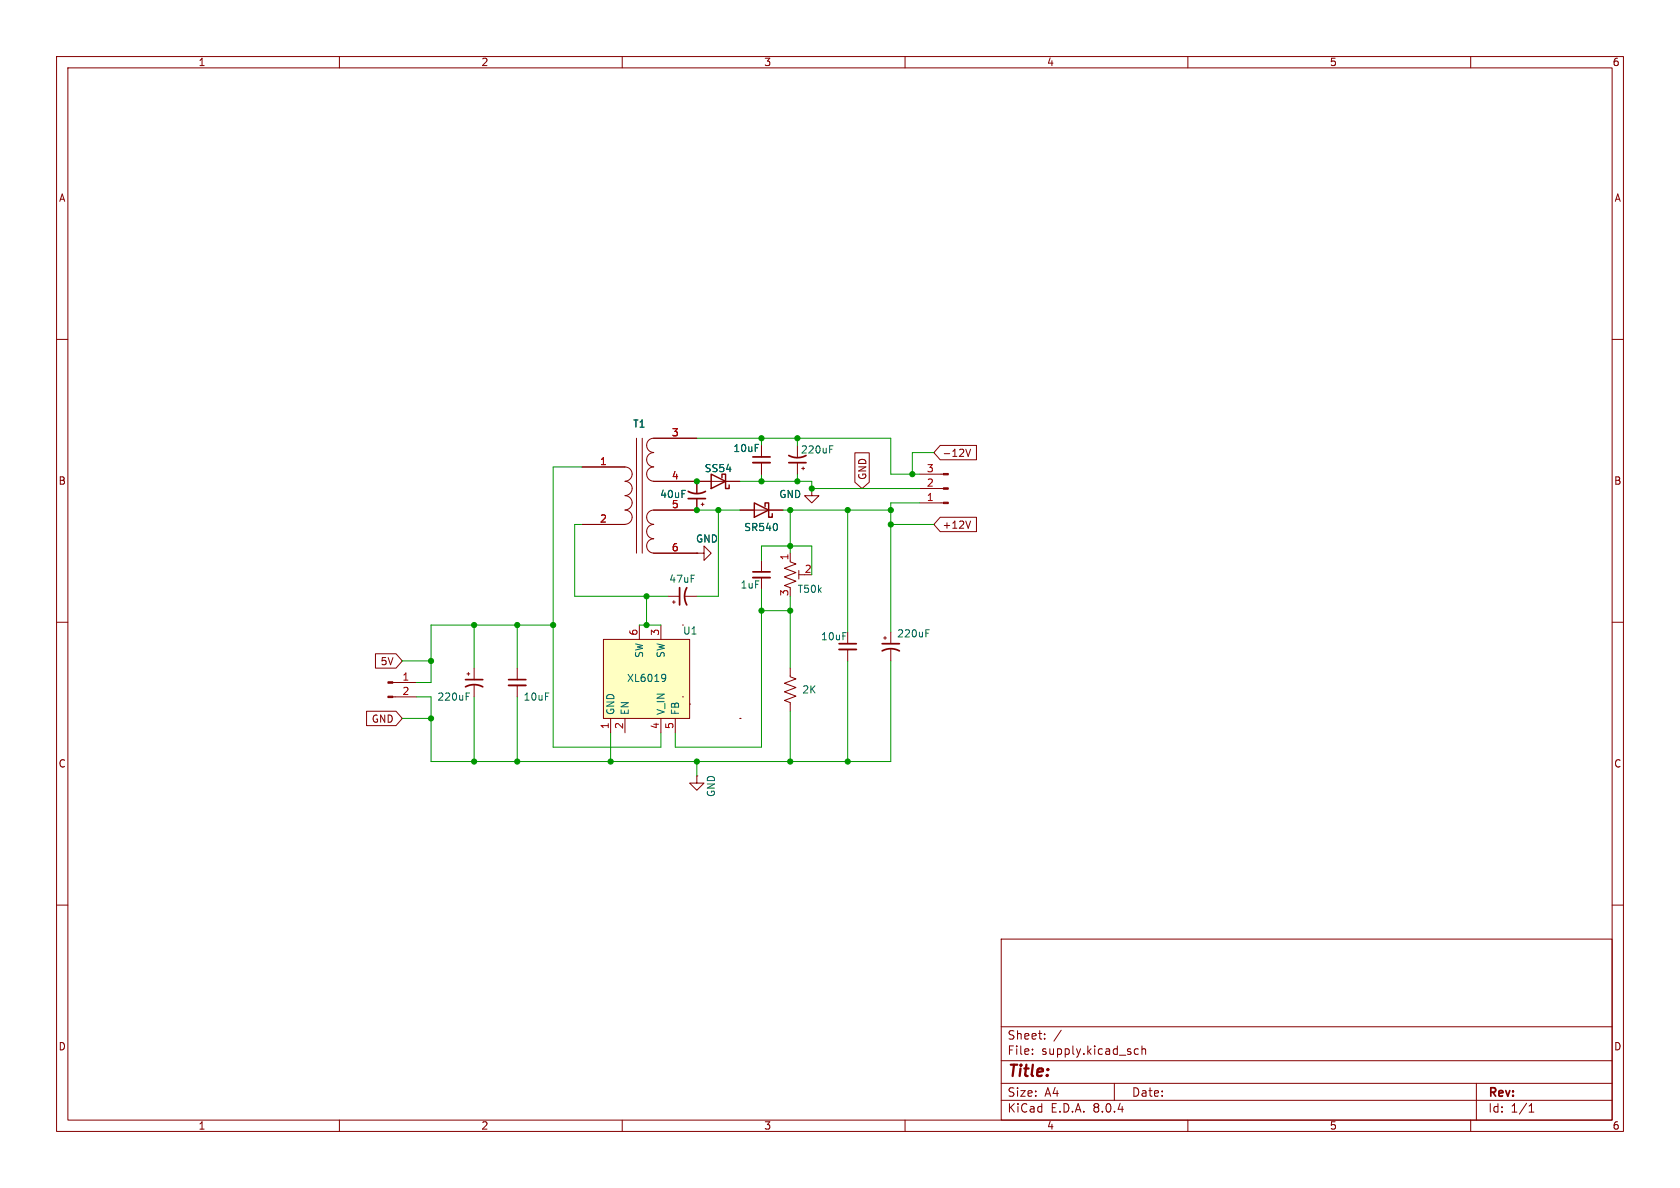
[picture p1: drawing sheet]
<svg xmlns="http://www.w3.org/2000/svg" width="297mm" height="210mm" viewBox="0 0 297 210" stroke-linecap="round" stroke-linejoin="round" font-family="sans-serif">
<g fill="none" stroke="#840000" stroke-width=".18">
<path d="M10 10h277v190h-277zM12 12h273v186h-273zM60 10v2M110 10v2M160 10v2M210 10v2M260 10v2M10 60h2M285 60h2M143.5 86.4v1.2h1.3l-1.3 1.3-1.3-1.3h1.3M143.5 86.4h.1M162.6 83.8h4.2"/>
<path d="M162.6 86.4h4.2M162.6 88.9h4.2M10 110h2M91.4 118.1v2M139.7 118.1v1.5l1 .4-2 .8 2 .7-2 .8 2 .8-2 .7 1 .4v1.5M149.9 111.8v2M149.9 114.8v2M156.2 112.8h.5M156.5 112.5v.5M157.5 111.8v2M157.5 114.8v2M285 110h2"/>
<path d="M91.4 121.2v2M10 160h2M285 160h2M177 166h108v32h-108zM60 198v2M110 198v2M160 198v2M177 194.5h108M177 191.5h108M177 187.5h108M177 181.5h108M182.5 186.3v.1"/>
<path d="M182.5 185.5v.1M184.7 183.6v.1M184.7 182.8v.1M187.6 182.1l-1.3 2M197 191.5v3M200.5 186.1l.3 .3 .4-.1M201.2 185.5l-.4-.1-.3 .3M201.9 185.5l.2-.1 .4 .1v.9M201.9 184.9v1.5M210 198v2M260 198v2M261 191.5v6.5"/>
<path d="M270.3 196.6h.9M270.3 195.5l.4-.4v1.5"/>
</g>
<g fill="#840000" stroke="#840000" stroke-width=".18">
<path d="M166.8 83.7h.8v.2h-.8z"/>
<path d="M166.8 86.2h.8v.3h-.8z"/>
<path d="M166.8 88.8h.8v.2h-.8z"/>
</g>
<path d="M148.3 114.8h3.1M89.9 121.2h3.1" fill="none" stroke="#840000" stroke-width=".33"/>
<path d="M148.3 113.8h3.1M156 115.1a3.2 3.2 0 0 1 3 0M156 113.8h3M89.9 120.1h3.1" fill="none" stroke="#840000" stroke-width=".3"/>
<path d="M163.7 111.9h.4M163.7 111.3h.6" fill="none" stroke="#006464" stroke-width=".18"/>
<path d="M106.7 113h15.2v14h-15.2z" fill="#ffffc2"/>
<g fill="none" stroke="#840000" stroke-width=".18">
<path d="M112.5 77.5v20.3M113.5 77.5v20.3M123.2 77.5h-7.6a1.27 1.27 0 0 0-1.3 1.2 1.27 1.27 0 0 0 1.3 1.3 1.26 1.26 0 0 0-1.3 1.3 1.26 1.26 0 0 0 1.3 1.2M134.6 78.7v2.1M166.2 78.7h6.4v2.6h-6.4l-1.1-1.3zM170.7 79.4l.5 1.3 .4-1.3M102.9 82.6h7.6a1.27 1.27 0 0 1 1.3 1.2 1.27 1.27 0 0 1-1.3 1.3 1.26 1.26 0 0 1 1.3 1.2 1.26 1.26 0 0 1-1.3 1.3M102.9 92.7h7.6M110.5 87.6a1.27 1.27 0 0 1 1.3 1.3 1.27 1.27 0 0 1-1.3 1.3 1.26 1.26 0 0 1 1.3 1.2 1.26 1.26 0 0 1-1.3 1.3M115.6 92.7a1.27 1.27 0 0 0-1.3 1.3 1.27 1.27 0 0 0 1.3 1.3 1.26 1.26 0 0 0-1.3 1.2 1.26 1.26 0 0 0 1.3 1.3M115.6 82.6a1.26 1.26 0 0 0-1.3 1.2 1.26 1.26 0 0 0 1.3 1.3h15.2M115.6 97.8h7.6"/>
<path d="M123.2 97.8h1.3v-1.3l1.2 1.3-1.2 1.3v-1.3M123.2 97.8h.1M123.2 88.1v2.1h-7.6a1.26 1.26 0 0 0-1.3 1.2 1.26 1.26 0 0 0 1.3 1.3M123.2 85.1v2M124 89.2h.5M124.2 88.9v.5M130.8 90.2h7.6M134.6 81.8v2M134.6 99.1v2M139.7 99.3l1 .4-2 .8 2 .7-2 .8 2 .7-2 .8 1 .4v.2M139.7 97.8v1.3M141 81.8v2"/>
<path d="M141.7 82.8h.5M142 82.6v.5M143.5 86.4h.1M151.1 80h2.6v5.2l-1.3 1.2-1.3-1.2zM166.2 91.4h6.4v2.6h-6.4l-1.1-1.3zM171.6 92.1l-.4 1.3M66.4 115.6h3.6l1.1 1.2-1.1 1.3h-3.6zM82.5 119.1h.6M82.8 118.9v.5M83.8 118.1v2M106.7 113h15.2v14h-15.2zM113 110.5v2.5"/>
<path d="M116.8 110.5v2.5M118.1 105.4h2M118.9 106.4h.5M119.1 106.2v.5M121.2 105.4h2M134.6 102.1v2M141.2 100.8v1.6M141.2 101.6h1M64.8 125.7h5.2l1.1 1.3-1.1 1.3h-5.2zM69.4 123.2h4.3M69.4 120.7h4.3M83.8 121.2v2"/>
<path d="M107.9 127v2.5M110.5 127v2.5M116.8 127v2.5M119.4 127v2.5M120.6 123.2h.1M121.9 124.5h.1M123.2 137.2v1.2h1.3l-1.3 1.3-1.3-1.3h1.3M123.2 137.2h.1M130.8 127h.1"/>
</g>
<path d="M146.7 79.4h.4M146.7 78.8h.6M137.4 92.8v.8M117.2 119.2l.4 .1a.84 .84 0 0 1-.3 1.2M117.7 119.7l-.1 .2-.4 .1M82.4 123.1h.4M82.4 122.5h.6" fill="none" stroke="#006464" stroke-width=".18"/>
<path d="M121.7 86.9a3.2 3.2 0 0 0 3 0M121.7 88.1h3M133.1 80.8h3M139.4 80.5a3.2 3.2 0 0 0 3.1 0M139.4 81.8h3.1M120.1 103.9v3M121.4 103.9a3.2 3.2 0 0 0 0 3M133.1 101.1h3M82.3 121.4a3.2 3.2 0 0 1 3 0M82.3 120.1h3" fill="none" stroke="#840000" stroke-width=".3"/>
<path d="M133.1 81.8h3M133.1 102.1h3" fill="none" stroke="#840000" stroke-width=".33"/>
<path d="M125.7 83.8l2.6 1.3-2.6 1.3zM127.6 84.5v-.7h.7v2.6h.6v-.7M133.3 88.9l2.6 1.3-2.6 1.2zM135.3 89.5v-.6h.6v2.5h.6v-.6" fill="none" stroke="#840000" stroke-width=".25"/>
<g fill="#840000" stroke="#840000" stroke-width=".18">
<path d="M68.6 123.1h.8v.2h-.8z"/>
<path d="M68.6 120.5h.8v.3h-.8z"/>
</g>
<g fill="none" stroke="#009600" stroke-width=".18">
<path d="M123.2 77.5h34.3v6.3h5.1M134.6 77.5v1.2M141 77.5v1.2M102.9 92.7h-1.3v12.7h16.5M102.9 82.6h-5.1v49.5h19v-2.6M123.2 90.2h7.6M127 90.2v15.2h-3.8M130.8 85.1h12.7v1.3h19.1M134.6 83.8v1.3M134.6 99.1v-2.6h8.9v5.1M138.4 90.2h19.1M139.7 90.2v7.6"/>
<path d="M141 83.8v1.3M149.9 90.2v21.6M157.5 92.7h7.6M162.6 88.9h-5.1v22.9M165.1 80h-3.8v3.8M71.1 116.8h5.1M83.8 110.5v7.6M91.4 110.5v7.6M97.8 110.5h-21.6v10.2h-2.5M113 110.5h3.8M114.3 105.4v5.1M134.6 108h5.1"/>
<path d="M134.6 104.1v28h-15.2v-2.6M139.7 105.4v12.7M149.9 116.8v17.8M157.5 116.8v17.8h-81.3v-11.4h-2.5M71.1 127h5.1M83.8 123.2v11.4M91.4 123.2v11.4M107.9 129.5v5.1M123.2 134.6v2.6M139.7 125.7v8.9"/>
</g>
<g fill="#009600" stroke="#009600" stroke-width=".18">
<circle cx="139.7" cy="96.5" r=".46"/>
<circle cx="149.9" cy="134.6" r=".46"/>
<circle cx="139.7" cy="134.6" r=".46"/>
<circle cx="139.7" cy="108" r=".46"/>
<circle cx="157.5" cy="90.2" r=".46"/>
<circle cx="157.5" cy="92.7" r=".46"/>
<circle cx="139.7" cy="90.2" r=".46"/>
<circle cx="149.9" cy="90.2" r=".46"/>
<circle cx="161.3" cy="83.8" r=".46"/>
<circle cx="114.3" cy="110.5" r=".46"/>
<circle cx="97.8" cy="110.5" r=".46"/>
<circle cx="107.9" cy="134.6" r=".46"/>
<circle cx="123.2" cy="134.6" r=".46"/>
<circle cx="134.6" cy="85.1" r=".46"/>
<circle cx="114.3" cy="105.4" r=".46"/>
<circle cx="134.6" cy="108" r=".46"/>
<circle cx="123.2" cy="85.1" r=".46"/>
<circle cx="127" cy="90.2" r=".46"/>
<circle cx="123.2" cy="90.2" r=".46"/>
<circle cx="134.6" cy="77.5" r=".46"/>
<circle cx="141" cy="77.5" r=".46"/>
<circle cx="141" cy="85.1" r=".46"/>
<circle cx="143.5" cy="86.4" r=".46"/>
<circle cx="91.4" cy="110.5" r=".46"/>
<circle cx="83.8" cy="110.5" r=".46"/>
<circle cx="91.4" cy="134.6" r=".46"/>
<circle cx="83.8" cy="134.6" r=".46"/>
<circle cx="76.2" cy="116.8" r=".46"/>
<circle cx="76.2" cy="127" r=".46"/>
</g>
<text font-size="2.8" fill="#840000" x="178" y="190.9">Title:</text>
<g font-size="2.1" fill="#840000">
<text x="178" y="184">Sheet:</text>
<text x="178" y="186.7">File:</text>
<text x="184.1" y="186.7">supply.kicad_sch</text>
<text x="178" y="196.9">KiCad</text>
<text x="178" y="194.1">Size:</text>
<text x="184.7" y="194.1">A4</text>
<text x="185.7" y="196.9">E.D.A.</text>
<text x="193.3" y="196.9">8.0.4</text>
<text x="200" y="194.1">Date:</text>
<text x="263" y="194.3">Rev:</text>
<text x="263" y="196.9">Id:</text>
<text x="267.1" y="196.9">1/1</text>
</g>
<g font-size="1.8" fill="#840000">
<text x="35" y="11.9">1</text>
<text x="85" y="11.9">2</text>
<text x="135" y="11.9">3</text>
<text x="185" y="11.9">4</text>
<text x="235" y="11.9">5</text>
<text x="285" y="11.9">6</text>
<text x="10.3" y="35.9">A</text>
<text x="285.3" y="35.9">A</text>
<text x="166.5" y="81">-12V</text>
<text x="10.3" y="85.9">B</text>
<text x="153.4" y="84.9" transform="rotate(-90 153.4 84.9)">GND</text>
<text x="285.3" y="85.9">B</text>
<text x="166.5" y="93.7">+12V</text>
<text x="67.2" y="117.8">5V</text>
<text x="65.6" y="128">GND</text>
<text x="10.3" y="135.9">C</text>
<text x="285.3" y="135.9">C</text>
<text x="10.3" y="185.9">D</text>
<text x="285.3" y="185.9">D</text>
<text x="35" y="199.9">1</text>
<text x="85" y="199.9">2</text>
<text x="135" y="199.9">3</text>
<text x="185" y="199.9">4</text>
<text x="235" y="199.9">5</text>
<text x="285" y="199.9">6</text>
</g>
<g font-size="1.8" fill="#006464">
<text x="111.8" y="75.8">T1</text>
<text x="124.5" y="83.7">SS54</text>
<text x="129.5" y="80.1">10uF</text>
<text x="141.5" y="80.4">220uF</text>
<text x="116.6" y="88.2">40uF</text>
<text x="137.7" y="88.2">GND</text>
<text x="131.5" y="94.1">SR540</text>
<text x="122.9" y="96.1">GND</text>
<text x="118.2" y="103.2">47uF</text>
<text x="130.8" y="104.2">1uF</text>
<text x="140.9" y="105">T50k</text>
<text x="120.7" y="112.4">U1</text>
<text x="145" y="113.4">10uF</text>
<text x="158.5" y="112.9">220uF</text>
<text x="113.9" y="116.4" transform="rotate(-90 113.9 116.4)">SW</text>
<text x="117.7" y="116.4" transform="rotate(-90 117.7 116.4)">SW</text>
<text x="77.2" y="124.1">220uF</text>
<text x="92.5" y="124.1">10uF</text>
<text x="110.8" y="120.8">XL6019</text>
<text x="141.7" y="122.8">2K</text>
<text x="108.8" y="126.5" transform="rotate(-90 108.8 126.5)">GND</text>
<text x="111.4" y="126.5" transform="rotate(-90 111.4 126.5)">EN</text>
<text x="117.7" y="126.5" transform="rotate(-90 117.7 126.5)">V_IN</text>
<text x="120.2" y="126.5" transform="rotate(-90 120.2 126.5)">FB</text>
<text x="126.6" y="141" transform="rotate(-90 126.6 141)">GND</text>
</g>
<g font-size="1.8" fill="#a90000">
<text x="118.7" y="77.2">3</text>
<text x="106" y="82.3">1</text>
<text x="163.8" y="83.6">3</text>
<text x="118.7" y="84.8">4</text>
<text x="118.7" y="89.9">5</text>
<text x="163.8" y="88.6">1</text>
<text x="163.8" y="86.1">2</text>
<text x="106" y="92.5">2</text>
<text x="118.7" y="97.5">6</text>
<text x="139.4" y="99.1" transform="rotate(-90 139.4 99.1)">1</text>
<text x="142.2" y="101.3">2</text>
<text x="139.4" y="105.5" transform="rotate(-90 139.4 105.5)">3</text>
<text x="112.8" y="112.5" transform="rotate(-90 112.8 112.5)">6</text>
<text x="116.6" y="112.5" transform="rotate(-90 116.6 112.5)">3</text>
<text x="71" y="120.4">1</text>
<text x="71" y="122.9">2</text>
<text x="107.7" y="129" transform="rotate(-90 107.7 129)">1</text>
<text x="110.2" y="129" transform="rotate(-90 110.2 129)">2</text>
<text x="116.6" y="129" transform="rotate(-90 116.6 129)">4</text>
<text x="119.1" y="129" transform="rotate(-90 119.1 129)">5</text>
</g>
</svg>
